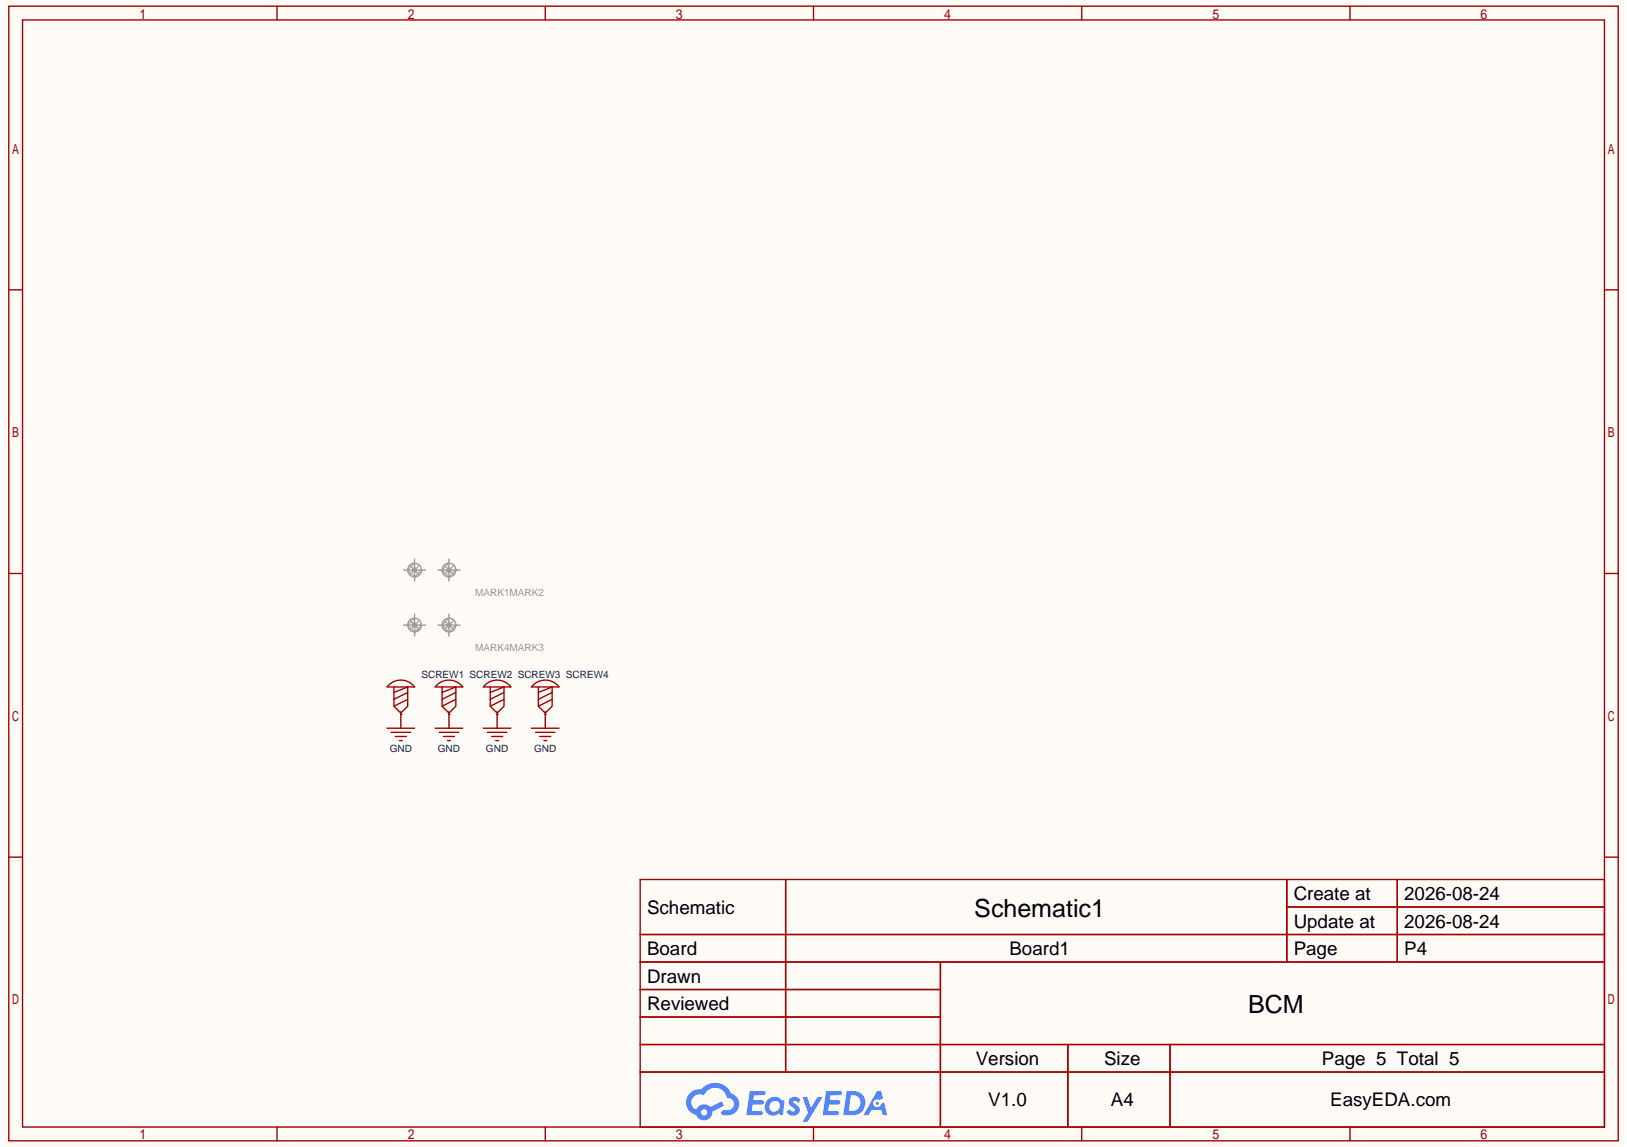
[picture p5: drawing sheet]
<svg xmlns="http://www.w3.org/2000/svg" width="297mm" height="210mm" viewBox="0 0 297 210" stroke-linecap="round" stroke-linejoin="round" font-family="sans-serif">
<path d="M.5 0h296.2v209.5h-296.2z" fill="#fffcf7"/>
<g fill="none" stroke="#a10000" stroke-width=".25">
<path d="M1.6 1.1h294v207.3h-294zM4.1 3.6h289v202.3h-289zM50.6 1.1v2.5M99.6 1.1v2.5M148.6 1.1v2.5M197.6 1.1v2.5M246.6 1.1v2.5M1.6 53h2.5M293.1 53h2.5M1.6 104.8h2.5M293.1 104.8h2.5M1.6 156.6h2.5"/>
<path d="M293.1 156.6h2.5M116.9 160.7h176.2v45.2h-176.2zM116.9 170.7h176.2M116.9 175.8h176.2M143.5 160.7v35.2M171.8 175.8v30.1M235 160.7v15.1M235 165.7h58.1M255.2 160.7v15.1M116.9 180.8h54.9M116.9 190.8h176.2M116.9 185.8h54.9"/>
<path d="M116.9 195.9h176.2M195 190.8v15.1M213.7 190.8v15.1M50.6 205.9v2.5M99.6 205.9v2.5M148.6 205.9v2.5M197.6 205.9v2.5M246.6 205.9v2.5"/>
</g>
<g fill="#5487ff">
<path d="M144.4 200.6a1.29 1.29 0 0 1 1.8 .3l-.4 .6a.54 .54 0 0 0-.9-.2l.1 .2a1.56 1.56 0 0 1 1.1 1.6 1.41 1.41 0 0 1-2.5 .1l.5-.6a.63 .63 0 0 0 .5 .5 .63 .63 0 0 0 .7-.3l-.2-.2a1.58 1.58 0 0 1-1-1.5z"/>
<path d="M146.6 200.5h.8l.7 1.9 1.2-1.9h.9l-2.7 4.4h-.9l1-1.6z"/>
<path d="M137 199.3h1.6a1.29 1.29 0 0 1 1.2 .2 .39 .39 0 0 1-.4 .6h-1.7l-.1 .9h1.6a.39 .39 0 0 1 .3 .4 .39 .39 0 0 1-.4 .4h-1.6l-.2 1.2h.8a1.22 1.22 0 0 1 1.2 .2 .39 .39 0 0 1-.4 .5h-2.6z"/>
<path d="M150.9 199.3h1.6a1.3 1.3 0 0 1 1.3 .2 .39 .39 0 0 1-.4 .6h-1.7l-.2 .9h1.7a.39 .39 0 0 1 .3 .4 .39 .39 0 0 1-.4 .4h-1.7l-.1 1.2h.8a1.22 1.22 0 0 1 1.1 .2 .39 .39 0 0 1-.3 .5h-2.6z"/>
<path d="M160.2 199.3h.7l.4 1.3-.7 .4a.74 .74 0 0 0-1.1 .3 .74 .74 0 0 0 .5 1 .74 .74 0 0 0 1-.6l.5-.3 .6 2.3h-.9l-.2-.9h-1.8l-.6 .9h-.9z"/>
<path d="M154.7 199.3l-.7 4.4h1.5a2.25 2.25 0 0 0 2.6-2.2 2.25 2.25 0 0 0-2.7-2.2zM155.4 200.1a1.48 1.48 0 0 1 1.8 1.5 1.48 1.48 0 0 1-1.9 1.4h-.3z"/>
<path d="M140.1 201a1.57 1.57 0 0 0-.2 2.2 1.57 1.57 0 0 0 2.1 .3l.2-.1 .4 .3h.4l.3-2.4-.2-.3h-.4a1.58 1.58 0 0 0-2.6 0zM140.8 201.4a.97 .97 0 0 1 1.6 .3 .97 .97 0 0 1-.8 1.4 .93 .93 0 0 1-1.1-.5 .93 .93 0 0 1 .3-1.2z"/>
<path d="M126 199.7a2.34 2.34 0 0 0 1.2 4 1.53 1.53 0 0 0 1.7 1 1.53 1.53 0 0 0 1.2-1.6l2.2-1.1-.5-.8-2.1 1.1a1.55 1.55 0 0 0-2.5 .4 1.48 1.48 0 0 1-.8-2.1 1.48 1.48 0 0 1 2.2-.5 2.2 2.2 0 0 1 2.3-1.4 2.2 2.2 0 0 1 1.9 1.9 1.15 1.15 0 0 1 1.3 1 1.15 1.15 0 0 1-1.1 1.2h-.7a.46 .46 0 0 0-.6 .4 .46 .46 0 0 0 .5 .6 2.2 2.2 0 0 0 2.2-.7 2.2 2.2 0 0 0 .4-2.3 2.13 2.13 0 0 0-1.3-1.1 3.2 3.2 0 0 0-5.4-.7l-1.1 .1zM128 203.2a.6 .6 0 0 1 1.2 0 .6 .6 0 0 1-1.2 0z"/>
<circle cx="160.2" cy="201.6" r=".28"/>
</g>
<path d="M75.7 103.9v.2" fill="none" stroke="#999" stroke-width=".25"/>
<circle cx="75.7" cy="104.1" r=".5" fill="#999"/>
<path d="M74.8 103.3l1.8 1.7M75.7 102.9l-1.2 1.2 1.2 1.3 1.3-1.3M76.6 103.3l-1.8 1.7" fill="none" stroke="#999" stroke-width=".18"/>
<g fill="none" stroke="#999" stroke-width=".25">
<path d="M73.7 104.1h4M75.7 102.1v4.1M82 103.9v.2"/>
<circle cx="75.7" cy="104.1" r="1.26"/>
</g>
<circle cx="82" cy="104.1" r=".5" fill="#999"/>
<path d="M81.1 103.3l1.8 1.7M82 102.9l-1.2 1.2 1.2 1.3 1.3-1.3M82.9 103.3l-1.8 1.7" fill="none" stroke="#999" stroke-width=".18"/>
<g fill="none" stroke="#999" stroke-width=".25">
<path d="M80 104.1h4M82 102.1v4.1M82 113.9v.3"/>
<circle cx="82" cy="104.1" r="1.26"/>
</g>
<circle cx="82" cy="114.2" r=".5" fill="#999"/>
<path d="M81.1 113.3l1.8 1.8M82 112.9l-1.2 1.3 1.2 1.3 1.3-1.3M82.9 113.3l-1.8 1.8" fill="none" stroke="#999" stroke-width=".18"/>
<g fill="none" stroke="#999" stroke-width=".25">
<path d="M75.7 113.9v.3M80 114.2h4M82 112.2v4"/>
<circle cx="82" cy="114.2" r="1.26"/>
</g>
<circle cx="75.7" cy="114.2" r=".5" fill="#999"/>
<path d="M74.8 113.3l1.8 1.8M75.7 112.9l-1.2 1.3 1.2 1.3 1.3-1.3M76.6 113.3l-1.8 1.8" fill="none" stroke="#999" stroke-width=".18"/>
<g fill="none" stroke="#999" stroke-width=".25">
<path d="M73.7 114.2h4M75.7 112.2v4"/>
<circle cx="75.7" cy="114.2" r="1.26"/>
</g>
<g fill="none" stroke="#a10000" stroke-width=".25">
<path d="M70.7 133h5M71.1 125a3.1 3.1 0 0 1 4.6 .5h-5zM71.5 133.8h3.5M72 125.5v3.5l1.2 1.3 1.3-1.3v-3.5l-2.5 1M72.2 134.5h2M73 135.3h.5M74.5 126.5l-2.5 1.3M74.5 127.8l-2.5 1.2M79.5 133h5M79.9 125a3.1 3.1 0 0 1 4.6 .5h-5zM80.2 133.8h3.6M80.8 125.5v3.5l1.2 1.3 1.3-1.3v-3.5l-2.5 1"/>
<path d="M81 134.5h2M81.8 135.3h.5M83.3 126.5l-2.5 1.3M83.3 127.8l-2.5 1.2M88.3 133h5M88.7 125a3.1 3.1 0 0 1 4.6 .5h-5zM89 133.8h3.6M89.5 125.5v3.5l1.3 1.3 1.3-1.3v-3.5l-2.6 1M89.8 134.5h2M90.5 135.3h.6M92.1 126.5l-2.6 1.3M92.1 127.8l-2.6 1.2"/>
<path d="M97.1 133h5M97.5 125a3.1 3.1 0 0 1 4.6 .5h-5zM97.8 133.8h3.6M98.3 125.5v3.5l1.3 1.3 1.3-1.3v-3.5l-2.6 1M98.6 134.5h2M99.3 135.3h.5M100.9 126.5l-2.6 1.3M100.9 127.8l-2.6 1.2"/>
</g>
<path d="M73.2 130v3M82 130v3M90.8 130v3M99.6 130v3" fill="none" stroke="#870000" stroke-width=".25"/>
<path d="M73.2 130.5h.1M82 130.5h.1M90.8 130.5h.1M99.6 130.5h.1" fill="none" stroke="#008700" stroke-width=".25"/>
<g font-size="4.6">
<text x="178" y="167.5">Schematic1</text>
<text x="228" y="185.1">BCM</text>
</g>
<g font-size="3.4">
<text x="118.2" y="167">Schematic</text>
<text x="236.3" y="164.4">Create at</text>
<text x="256.5" y="164.4">2026-08-24</text>
<text x="236.3" y="169.5">Update at</text>
<text x="256.5" y="169.5">2026-08-24</text>
<text x="118.2" y="174.5">Board</text>
<text x="118.2" y="179.5">Drawn</text>
<text x="184.4" y="174.5">Board1</text>
<text x="236.3" y="174.5">Page</text>
<text x="256.5" y="174.5">P4</text>
<text x="118.2" y="184.5">Reviewed</text>
<text x="178.2" y="194.6">Version</text>
<text x="201.7" y="194.6">Size</text>
<text x="241.4" y="194.6">Page 5 Total 5</text>
<text x="180.5" y="202.1">V1.0</text>
<text x="202.9" y="202.1">A4</text>
<text x="243" y="202.1">EasyEDA.com</text>
</g>
<g font-size="1.8" fill="#999">
<text x="86.8" y="109">MARK1MARK2</text>
<text x="86.8" y="119">MARK4MARK3</text>
</g>
<g font-size="1.8" fill="#000080">
<text x="77" y="123.8">SCREW1 SCREW2 SCREW3 SCREW4</text>
<text x="71.2" y="137.4">GND</text>
<text x="80" y="137.4">GND</text>
<text x="88.8" y="137.4">GND</text>
<text x="97.6" y="137.4">GND</text>
</g>
</svg>
